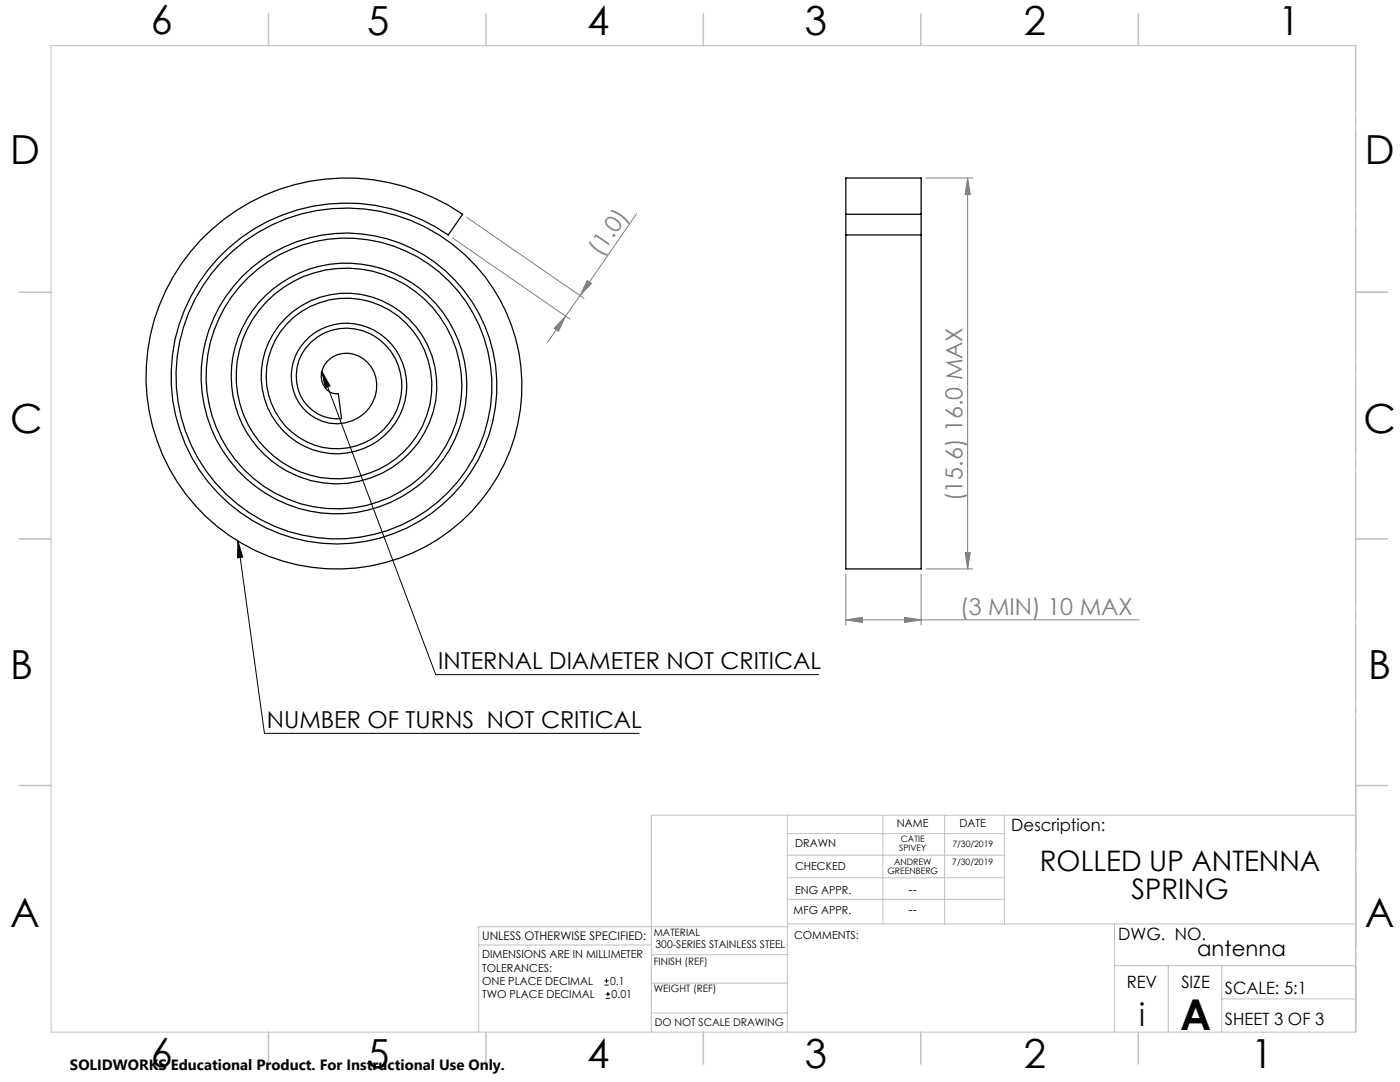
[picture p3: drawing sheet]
<svg xmlns="http://www.w3.org/2000/svg" width="279mm" height="216mm" viewBox="0 0 279 216" stroke-linecap="round" stroke-linejoin="round" font-family="sans-serif">
<path d="M64.2 74.1l1.7 2.9-1 .4zM64.2 74.1l22.8 60.5h76.4M47.5 107.9l.9 3.3-1 .1zM47.5 107.9l5.3 38.4h74.7M120.6 196.6h.9M120.6 195.7h.9M120.9 199.2h.8M120.9 198.4h.8M121 195.3v.8M121.3 197.9v.9" fill="none" stroke="#000" stroke-width=".2"/>
<g fill="none" stroke="#808080" stroke-width=".2">
<path d="M184.8 35.5h9.3M193.1 35.5l.5 3.3h-1zM193.1 35.5v78M90.3 47.4l23.4 16.3M93.1 43.4l23.5 16.1M115.7 59l-2.8 4.1M117.2 56l.8 .6-2.3 2.4zM127 42.7l-11.3 16.3M112.9 63.1l-3.6 5.2M112.9 63.1l-1.5 3-.8-.6zM168.8 114.5v10.2M183.8 114.5v10.2"/>
<path d="M184.8 113.5h9.3M192.6 110.2h1l-.5 3.3zM168.8 123.7l3.3-.5v1zM168.8 123.7h58.5M180.5 123.2l3.3 .5-3.3 .5z"/>
</g>
<path d="M270.6 9.1v49.2M270.6 58.3v49.2M270.6 107.5v49.2M270.6 156.7v49.2" fill="none" stroke="#c0c0c0" stroke-width=".2" stroke-dasharray="15.2 1.3 1.3 1.3" stroke-dashoffset="2.1"/>
<g fill="none" stroke="#c0c0c0" stroke-width=".2">
<path d="M10.2 9.1h260.3v196.9h-260.3zM270.5 58.3h6.4M270.5 156.7h6.4M157.1 162.7v43.3M157.1 175.2h43.3M157.1 170.6h43.3M157.1 166.3h43.3M157.1 179.5h43.3M176.2 162.7v21.7M188.5 162.7v21.7M200.4 162.7v21.7M270.6 162.7h-140.6v43.3"/>
<path d="M95.5 188.6h34.5M130 196.2h27.1M130 190.5h27.3M157.1 184.4h113.4M157.2 184.9h-61.7v21.1M222.4 184.4v21.6M222.4 192.7h48.1M233.2 192.7v13.3M243.8 199.3h26.7M243.8 192.7v13.3M130 202.1h27.1"/>
</g>
<g fill="none" stroke="#c0c0c0" stroke-width=".3">
<path d="M53.6 2.8v6.3M97 2.8v6.3M140.4 2.8v6.3M183.8 2.8v6.3M227.2 2.8v6.3M3.8 58.3h6.4M270.5 58.3h6.4M3.8 107.5h6.4M270.5 107.5h6.4M3.8 156.7h6.4M270.5 156.7h6.4M53.6 206v6.3"/>
<path d="M97 206v6.3M140.4 206v6.3M183.8 206v6.3M227.2 206v6.3"/>
</g>
<path d="M47.5 107.9l.9 3.3-1 .1zM64.2 74.1l1.7 2.9-1 .4z" fill="#000"/>
<g fill="#808080">
<path d="M168.8 123.7l3.3-.5v1zM180.5 123.2l3.3 .5-3.3 .5z"/>
<path d="M117.2 56l.8 .6-2.3 2.4zM112.9 63.1l-1.5 3-.8-.6z"/>
<path d="M193.1 35.5l.5 3.3h-1zM192.6 110.2h1l-.5 3.3z"/>
</g>
<path d="M40 47.9a40.5 40.5 0 0 1 52.3-5.1l-2.8 4.1-2.5-1.6a35 35 0 0 0-52.6 25.5 33.1 33.1 0 0 0 46.8 34.6 31.1 31.1 0 0 0 3.4-54.5 29.1 29.1 0 0 0-44.4 22.4 27.1 27.1 0 0 0 37.8 26.9 25.1 25.1 0 0 0 4-43.9 23.1 23.1 0 0 0-35.8 16.9 21.2 21.2 0 0 0 25.5 22.8 19.3 19.3 0 0 0 9.9-32.4 17.3 17.3 0 0 0-29.2 8.4 15.3 15.3 0 0 0 18.5 18 13.2 13.2 0 0 0 6.1-22.5 11.3 11.3 0 0 0-18.5 4.9 9.3 9.3 0 0 0 10.4 12 7.3 7.3 0 0 0 4.4-12.2 5.4 5.4 0 0 0-8.9 1.3 3.4 3.4 0 0 0 3.1 5.1l.7 4.9-1.2 .1a8.5 8.5 0 0 1-7.4-11.6 10.4 10.4 0 0 1 18.4-1.9 12.4 12.4 0 0 1-8.5 19.3 14.3 14.3 0 0 1-15.9-18 16.3 16.3 0 0 1 27.5-6.9 18.2 18.2 0 0 1-7.3 29.9 20.1 20.1 0 0 1-26.6-20.2 22 22 0 0 1 33.6-17.5 24.1 24.1 0 0 1 11.2 23.4 24.1 24.1 0 0 1-16.5 20.1 26.2 26.2 0 0 1-34-29.5 28.2 28.2 0 0 1 46.1-16.4 30.2 30.2 0 0 1-7.5 50.5 32.1 32.1 0 0 1-45-30.5 34.1 34.1 0 0 1 19.8-29.7 34.1 34.1 0 0 1 35.4 4.1 36.1 36.1 0 0 1-7.9 61.6 38.1 38.1 0 0 1-53.2-37.3 39.5 39.5 0 0 1 10.8-25.1zM168.8 42.8v-7.3h15v7.3M168.8 46.9v66.6h15v-66.6M168.8 46.9h15M168.8 42.8h15M168.8 42.8v4.1M183.8 42.8v4.1" fill="none" stroke="#000" stroke-width=".25"/>
<text font-size="8.5" x="235.5" y="205.4">A</text>
<g font-size="8">
<text x="30.1" y="6.8">6</text>
<text x="73.3" y="6.9">5</text>
<text x="117.2" y="6.9">4</text>
<text x="160.6" y="6.9">3</text>
<text x="204.3" y="6.9">2</text>
<text x="255.1" y="6.9">1</text>
<text x="2.1" y="32.7">D</text>
<text x="272.4" y="32.7">D</text>
<text x="2.1" y="86.5">C</text>
<text x="272.1" y="86.5">C</text>
<text x="2.1" y="135.6">B</text>
<text x="273.1" y="135.6">B</text>
<text x="2.1" y="185">A</text>
<text x="272.4" y="185">A</text>
<text x="30.1" y="213">6</text>
<text x="73.3" y="213.1">5</text>
<text x="117.2" y="213.1">4</text>
<text x="160.6" y="213.1">3</text>
<text x="204.3" y="213.1">2</text>
<text x="249.7" y="213.1">1</text>
</g>
<text font-size="6.3" x="227.3" y="204.6">i</text>
<g font-size="5.6">
<text x="207.5" y="173.8">ROLLED UP ANTENNA</text>
<text x="225.8" y="179.4">SPRING</text>
</g>
<g font-size="4.7" fill="#808080">
<text x="119.9" y="51.3" transform="rotate(-55 119.9 51.3)">(1.0)</text>
<text x="192.1" y="100" transform="rotate(-90 192.1 100)">(15.6) 16.0 MAX</text>
<text x="191.6" y="122.7">(3 MIN) 10 MAX</text>
</g>
<g font-size="4.7">
<text x="87.4" y="133.6">INTERNAL DIAMETER NOT CRITICAL</text>
<text x="53.2" y="145.3">NUMBER OF TURNS NOT CRITICAL</text>
</g>
<text font-size="4.2" x="238.9" y="190.8">antenna</text>
<g font-size="3.4">
<text x="201.8" y="165.9">Description:</text>
<text x="223.2" y="187.6">DWG. NO.</text>
<text x="224.9" y="197.2">REV</text>
<text x="235.8" y="197.2">SIZE</text>
<text x="244.4" y="198.4">SCALE: 5:1</text>
<text x="244.4" y="204.6">SHEET 3 OF 3</text>
</g>
<text font-size="3" x="14" y="213.5">SOLIDWORKS Educational Product. For Instructional Use Only.</text>
<g font-size="2.5">
<text x="181.3" y="178.3">--</text>
<text x="181.3" y="182.3">--</text>
</g>
<text font-size="2.4" x="96.2" y="187.5">UNLESS OTHERWISE SPECIFIED:</text>
<g font-size="2.2">
<text x="179" y="165.1">NAME</text>
<text x="191.5" y="165.1">DATE</text>
<text x="158.7" y="169">DRAWN</text>
<text x="158.7" y="173.5">CHECKED</text>
<text x="158.7" y="178.3">ENG APPR.</text>
<text x="158.4" y="182.4">MFG APPR.</text>
<text x="96.2" y="191.2">DIMENSIONS ARE IN MILLIMETER</text>
<text x="158.5" y="187.4">COMMENTS:</text>
<text x="96.2" y="193.9">TOLERANCES:</text>
<text x="96.2" y="196.5">ONE PLACE DECIMAL</text>
<text x="121.8" y="196.5">0.1</text>
<text x="96.2" y="199.2">TWO PLACE DECIMAL</text>
<text x="122.1" y="199.2">0.01</text>
</g>
<g font-size="2.1">
<text x="130.8" y="189.1">300-SERIES STAINLESS STEEL</text>
<text x="130.7" y="204.6">DO NOT SCALE DRAWING</text>
</g>
<g font-size="2">
<text x="130.5" y="186.8">MATERIAL</text>
<text x="130.5" y="192.5">FINISH (REF)</text>
<text x="130.5" y="198">WEIGHT (REF)</text>
</g>
<g font-size="1.8">
<text x="179.8" y="168">CATIE</text>
<text x="178.4" y="172.6">ANDREW</text>
<text x="179.5" y="169.7">SPIVEY</text>
<text x="190.1" y="172.6">7/30/2019</text>
<text x="190.1" y="169">7/30/2019</text>
<text x="177.1" y="174.3">GREENBERG</text>
</g>
</svg>
